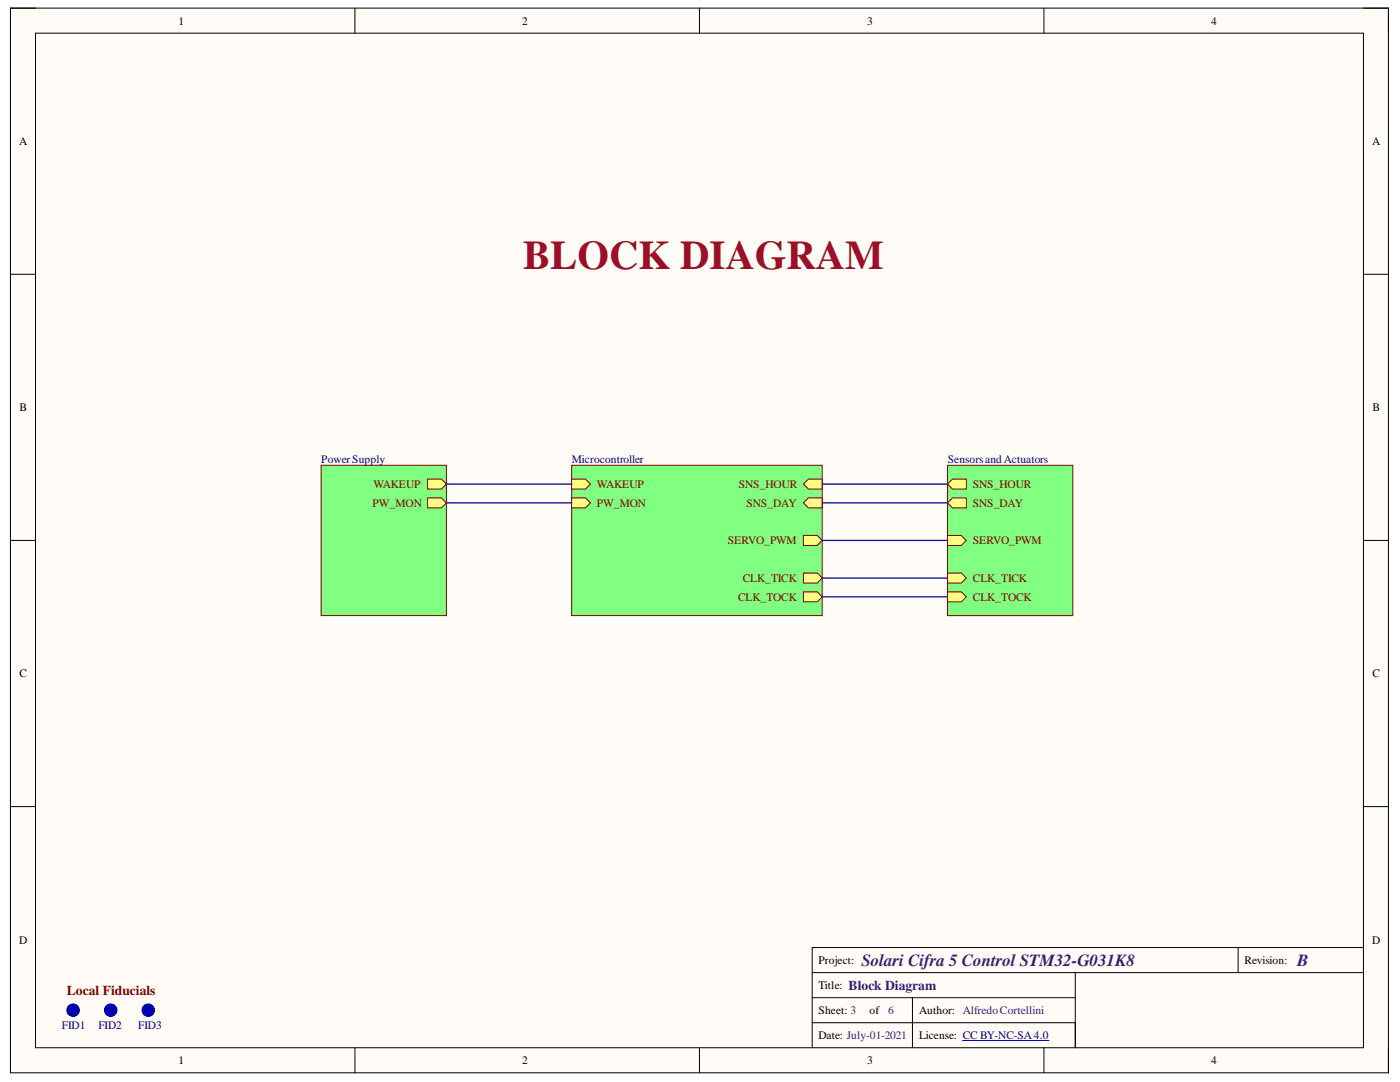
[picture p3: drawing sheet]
<svg xmlns="http://www.w3.org/2000/svg" width="279mm" height="216mm" viewBox="0 0 279 216" stroke-linecap="round" stroke-linejoin="round" font-family="sans-serif">
<path d="M2.1 1.6h275v212.5h-275z" fill-rule="evenodd" fill="#fffcf8"/>
<path d="M2.1 1.6h275v212.5h-275z" fill="none" stroke="#000" stroke-width=".2"/>
<path d="M7.1 6.6h265v202.5h-265z" fill-rule="evenodd" fill="#fffcf8"/>
<g fill="none" stroke="#000" stroke-width=".2">
<path d="M2.1 1.6h5M7.1 6.6h265v202.5h-265zM70.8 1.6v5M139.6 1.6v5M208.3 1.6v5M272.1 1.6h5v5M2.1 54.7h5M272.1 54.7h5M2.1 107.8h5M272.1 107.8h5M2.1 161h5M272.1 161h5"/>
<path d="M162.1 194.1h110M162.1 199.1h52.5M182.1 199.1v10M214.6 194.1v15M247.1 189.1v5M272.1 189.1h-110v20M70.8 209.1v5M139.6 209.1v5M162.1 204.1h52.5M208.3 209.1v5M277.1 209.1v5"/>
</g>
<path d="M192.1 207.6h17.2" fill="none" stroke="#000080" stroke-width=".2"/>
<circle cx="14.6" cy="201.6" r="1.25" fill="#0000bf"/>
<circle cx="14.6" cy="201.6" r="1.25" fill="none" stroke="#00f" stroke-width=".2"/>
<circle cx="22.1" cy="201.6" r="1.25" fill="#0000bf"/>
<circle cx="22.1" cy="201.6" r="1.25" fill="none" stroke="#00f" stroke-width=".2"/>
<circle cx="29.6" cy="201.6" r="1.25" fill="#0000bf"/>
<circle cx="29.6" cy="201.6" r="1.25" fill="none" stroke="#00f" stroke-width=".2"/>
<path d="M64.1 92.8h25v30h-25z" fill-rule="evenodd" fill="#80ff80"/>
<path d="M64.1 92.8h25v30h-25z" fill="none" stroke="#800000" stroke-width=".2"/>
<path d="M85.3 95.6h2.8l1 1-1 1h-2.8z" fill-rule="evenodd" fill="#ffff80"/>
<path d="M85.3 95.6h2.8l1 1-1 1h-2.8z" fill="none" stroke="#800000" stroke-width=".2"/>
<path d="M85.3 99.3h2.8l1 1-1 1h-2.8z" fill-rule="evenodd" fill="#ffff80"/>
<path d="M85.3 99.3h2.8l1 1-1 1h-2.8z" fill="none" stroke="#800000" stroke-width=".2"/>
<path d="M189.1 92.8h25v30h-25z" fill-rule="evenodd" fill="#80ff80"/>
<path d="M189.1 92.8h25v30h-25z" fill="none" stroke="#800000" stroke-width=".2"/>
<path d="M190.1 95.6h2.7v2h-2.7l-1-1z" fill-rule="evenodd" fill="#ffff80"/>
<path d="M190.1 95.6h2.7v2h-2.7l-1-1z" fill="none" stroke="#800000" stroke-width=".2"/>
<path d="M189.1 100.3l1-1h2.7v2h-2.7z" fill-rule="evenodd" fill="#ffff80"/>
<path d="M189.1 100.3l1-1h2.7v2h-2.7z" fill="none" stroke="#800000" stroke-width=".2"/>
<path d="M189.1 106.8h2.7l1 1-1 1h-2.7z" fill-rule="evenodd" fill="#ffff80"/>
<path d="M189.1 106.8h2.7l1 1-1 1h-2.7z" fill="none" stroke="#800000" stroke-width=".2"/>
<path d="M189.1 114.3h2.7l1 1-1 1h-2.7z" fill-rule="evenodd" fill="#ffff80"/>
<path d="M189.1 114.3h2.7l1 1-1 1h-2.7z" fill="none" stroke="#800000" stroke-width=".2"/>
<path d="M189.1 118.1h2.7l1 1-1 1h-2.7z" fill-rule="evenodd" fill="#ffff80"/>
<path d="M189.1 118.1h2.7l1 1-1 1h-2.7z" fill="none" stroke="#800000" stroke-width=".2"/>
<path d="M114.1 92.8h50v30h-50z" fill-rule="evenodd" fill="#80ff80"/>
<path d="M114.1 92.8h50v30h-50z" fill="none" stroke="#800000" stroke-width=".2"/>
<path d="M160.3 96.6l1-1h2.8v2h-2.8z" fill-rule="evenodd" fill="#ffff80"/>
<path d="M160.3 96.6l1-1h2.8v2h-2.8z" fill="none" stroke="#800000" stroke-width=".2"/>
<path d="M160.3 100.3l1-1h2.8v2h-2.8z" fill-rule="evenodd" fill="#ffff80"/>
<path d="M160.3 100.3l1-1h2.8v2h-2.8z" fill="none" stroke="#800000" stroke-width=".2"/>
<path d="M160.3 106.8h2.8l1 1-1 1h-2.8z" fill-rule="evenodd" fill="#ffff80"/>
<path d="M160.3 106.8h2.8l1 1-1 1h-2.8z" fill="none" stroke="#800000" stroke-width=".2"/>
<path d="M160.3 114.3h2.8l1 1-1 1h-2.8z" fill-rule="evenodd" fill="#ffff80"/>
<path d="M160.3 114.3h2.8l1 1-1 1h-2.8z" fill="none" stroke="#800000" stroke-width=".2"/>
<path d="M160.3 118.1h2.8l1 1-1 1h-2.8z" fill-rule="evenodd" fill="#ffff80"/>
<path d="M160.3 118.1h2.8l1 1-1 1h-2.8z" fill="none" stroke="#800000" stroke-width=".2"/>
<path d="M114.1 95.6h2.7l1 1-1 1h-2.7z" fill-rule="evenodd" fill="#ffff80"/>
<path d="M114.1 95.6h2.7l1 1-1 1h-2.7z" fill="none" stroke="#800000" stroke-width=".2"/>
<path d="M114.1 99.3h2.7l1 1-1 1h-2.7z" fill-rule="evenodd" fill="#ffff80"/>
<path d="M114.1 99.3h2.7l1 1-1 1h-2.7z" fill="none" stroke="#800000" stroke-width=".2"/>
<path d="M89.1 96.6h25M164.1 96.6h25M89.1 100.3h25M164.1 100.3h25M164.1 119.1h25M164.1 115.3h25M164.1 107.8h25" fill="none" stroke="#000080" stroke-width=".25"/>
<text font-size="8.1" fill="#9e0e29" x="104.4" y="53.6">BLOCK DIAGRAM</text>
<g font-size="3.4" fill="#351c75">
<text x="171.9" y="192.8">Solari Cifra 5 Control STM32-G031K8</text>
<text x="258.9" y="192.8">B</text>
</g>
<text font-size="2.7" fill="#351c75" x="169.4" y="197.5">Block Diagram</text>
<text font-size="2.7" fill="#800000" x="13.4" y="198.5">Local Fiducials</text>
<g font-size="2.3">
<text x="35.6" y="4.9">1</text>
<text x="104.2" y="4.9">2</text>
<text x="173.1" y="4.9">3</text>
<text x="241.7" y="4.9">4</text>
<text x="3.8" y="28.9">A</text>
<text x="273.8" y="28.9">A</text>
<text x="3.9" y="82">B</text>
<text x="273.9" y="82">B</text>
<text x="3.9" y="135.2">C</text>
<text x="273.9" y="135.2">C</text>
<text x="3.8" y="188.3">D</text>
<text x="273.8" y="188.3">D</text>
<text x="163.4" y="197.3">Title:</text>
<text x="163.4" y="192.3">Project:</text>
<text x="248.4" y="192.3">Revision:</text>
<text x="163.4" y="202.3">Sheet: 3</text>
<text x="173.5" y="202.3">of</text>
<text x="183.4" y="202.3">Author: AlfredoCortellini</text>
<text x="163.4" y="207.4">Date: July-01-2021</text>
<text x="183.4" y="207.4">License: CC BY-NC-SA 4.0</text>
<text x="35.6" y="212.4">1</text>
<text x="104.2" y="212.4">2</text>
<text x="173.1" y="212.4">3</text>
<text x="241.7" y="212.4">4</text>
</g>
<g font-size="2.3" fill="#000080">
<text x="64.1" y="92.4">Power Supply</text>
<text x="114.1" y="92.4">Microcontroller</text>
<text x="189.2" y="92.4">SensorsandActuators</text>
<text x="12.4" y="205.4">FID1</text>
<text x="19.6" y="205.4">FID2</text>
<text x="27.6" y="205.4">FID3</text>
</g>
<g font-size="2.3" fill="#800000">
<text x="74.4" y="101.2">PW_MON</text>
<text x="74.5" y="97.3">WAKEUP</text>
<text x="119.1" y="97.3">WAKEUP</text>
<text x="119.1" y="101.2">PW_MON</text>
<text x="147.5" y="97.3">SNS_HOUR</text>
<text x="149" y="101.2">SNS_DAY</text>
<text x="194.2" y="97.3">SNS_HOUR</text>
<text x="194.2" y="101.2">SNS_DAY</text>
<text x="145.3" y="108.6">SERVO_PWM</text>
<text x="194.2" y="108.6">SERVO_PWM</text>
<text x="147.3" y="119.8">CLK_TOCK</text>
<text x="148.2" y="116.1">CLK_TICK</text>
<text x="194.2" y="116.1">CLK_TICK</text>
<text x="194.2" y="119.8">CLK_TOCK</text>
</g>
<text font-size="2.3" fill="#351c75" x="177.2" y="202.3">6</text>
</svg>
